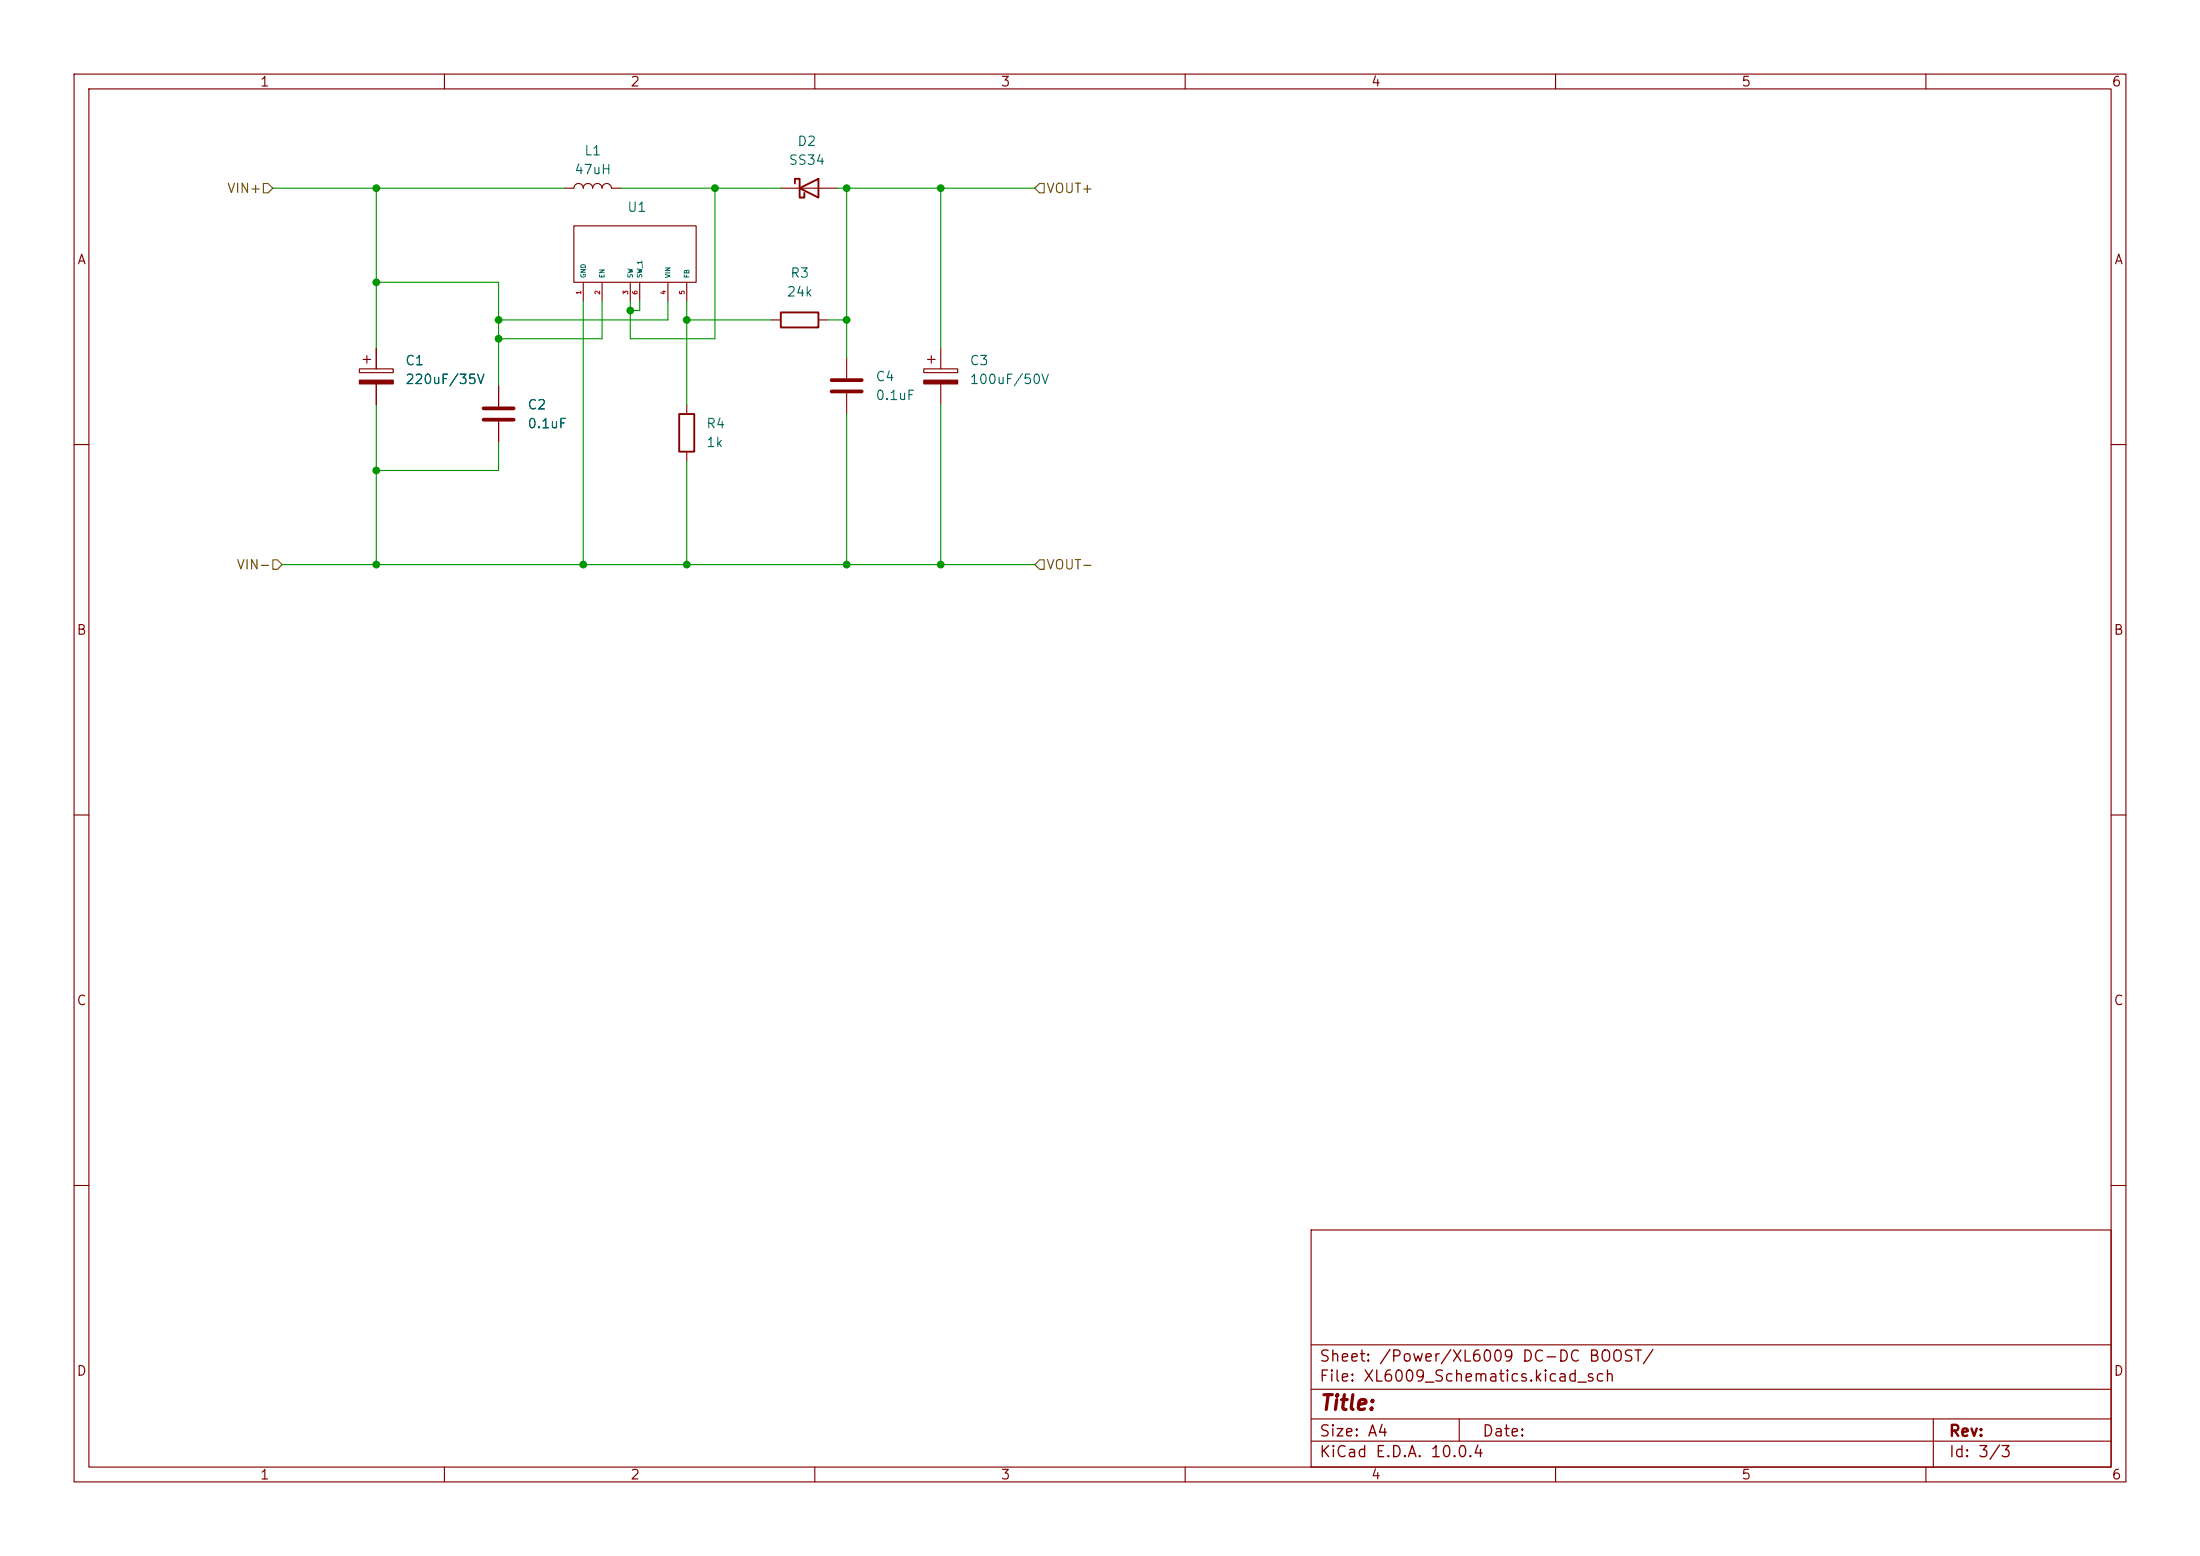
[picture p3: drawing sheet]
(kicad_sch
 (version 20260306)
 (generator "eeschema")
 (generator_version "10.0")
 (paper "A4")
 (lib_symbols
  (symbol "Device:C"
   (pin_numbers (hide yes))
   (pin_names
    (offset 0.254)) (exclude_from_sim no) (in_bom yes) (on_board yes)
   (in_pos_files yes)
   (duplicate_pin_numbers_are_jumpers no)
   (property "Reference" "C" (at 0.635 2.54 0) (show_name no) (do_not_autoplace no) (effects (font (size 1.27 1.27)) (justify left)))
   (property "Value" "C" (at 0.635 -2.54 0) (show_name no) (do_not_autoplace no) (effects (font (size 1.27 1.27)) (justify left)))
   (property "Footprint" "" (at 0.9652 -3.81 0) (show_name no) (do_not_autoplace no) (hide yes) (effects (font (size 1.27 1.27))))
   (property "Datasheet" "" (at 0 0 0) (show_name no) (do_not_autoplace no) (hide yes) (effects (font (size 1.27 1.27))))
   (property "Description" "Unpolarized capacitor" (at 0 0 0) (show_name no) (do_not_autoplace no) (hide yes) (effects (font (size 1.27 1.27))))
   (symbol "C_0_1"
    (polyline (pts (xy -2.032 0.762) (xy 2.032 0.762)) (stroke (width 0.508) (type default)) (fill (type none)))
    (polyline (pts (xy -2.032 -0.762) (xy 2.032 -0.762)) (stroke (width 0.508) (type default)) (fill (type none))))
   (symbol "C_1_1"
    (pin passive line (at 0 3.81 270) (length 2.794) (name "" (effects (font (size 1.27 1.27)))) (number "1" (effects (font (size 1.27 1.27)))))
    (pin passive line (at 0 -3.81 90) (length 2.794) (name "" (effects (font (size 1.27 1.27)))) (number "2" (effects (font (size 1.27 1.27))))))
   (embedded_fonts no))
  (symbol "Device:C_Polarized"
   (pin_numbers (hide yes))
   (pin_names
    (offset 0.254)) (exclude_from_sim no) (in_bom yes) (on_board yes)
   (in_pos_files yes)
   (duplicate_pin_numbers_are_jumpers no)
   (property "Reference" "C" (at 0.635 2.54 0) (show_name no) (do_not_autoplace no) (effects (font (size 1.27 1.27)) (justify left)))
   (property "Value" "C_Polarized" (at 0.635 -2.54 0) (show_name no) (do_not_autoplace no) (effects (font (size 1.27 1.27)) (justify left)))
   (property "Footprint" "" (at 0.9652 -3.81 0) (show_name no) (do_not_autoplace no) (hide yes) (effects (font (size 1.27 1.27))))
   (property "Datasheet" "" (at 0 0 0) (show_name no) (do_not_autoplace no) (hide yes) (effects (font (size 1.27 1.27))))
   (property "Description" "Polarized capacitor" (at 0 0 0) (show_name no) (do_not_autoplace no) (hide yes) (effects (font (size 1.27 1.27))))
   (symbol "C_Polarized_0_1"
    (rectangle (start -2.286 0.508) (end 2.286 1.016) (stroke (width 0) (type default)) (fill (type none)))
    (polyline (pts (xy -1.778 2.286) (xy -0.762 2.286)) (stroke (width 0) (type default)) (fill (type none)))
    (polyline (pts (xy -1.27 2.794) (xy -1.27 1.778)) (stroke (width 0) (type default)) (fill (type none)))
    (rectangle (start 2.286 -0.508) (end -2.286 -1.016) (stroke (width 0) (type default)) (fill (type outline))))
   (symbol "C_Polarized_1_1"
    (pin passive line (at 0 3.81 270) (length 2.794) (name "" (effects (font (size 1.27 1.27)))) (number "1" (effects (font (size 1.27 1.27)))))
    (pin passive line (at 0 -3.81 90) (length 2.794) (name "" (effects (font (size 1.27 1.27)))) (number "2" (effects (font (size 1.27 1.27))))))
   (embedded_fonts no))
  (symbol "Device:L"
   (pin_numbers (hide yes))
   (pin_names
    (offset 1.016) (hide yes)) (exclude_from_sim no) (in_bom yes) (on_board yes)
   (in_pos_files yes)
   (duplicate_pin_numbers_are_jumpers no)
   (property "Reference" "L" (at -1.27 0 90) (show_name no) (do_not_autoplace no) (effects (font (size 1.27 1.27))))
   (property "Value" "L" (at 1.905 0 90) (show_name no) (do_not_autoplace no) (effects (font (size 1.27 1.27))))
   (property "Footprint" "" (at 0 0 0) (show_name no) (do_not_autoplace no) (hide yes) (effects (font (size 1.27 1.27))))
   (property "Datasheet" "" (at 0 0 0) (show_name no) (do_not_autoplace no) (hide yes) (effects (font (size 1.27 1.27))))
   (property "Description" "Inductor" (at 0 0 0) (show_name no) (do_not_autoplace no) (hide yes) (effects (font (size 1.27 1.27))))
   (symbol "L_0_1"
    (arc (start 0 2.54) (mid 0.6323 1.905) (end 0 1.27) (stroke (width 0) (type default)) (fill (type none)))
    (arc (start 0 1.27) (mid 0.6323 0.635) (end 0 0) (stroke (width 0) (type default)) (fill (type none)))
    (arc (start 0 0) (mid 0.6323 -0.635) (end 0 -1.27) (stroke (width 0) (type default)) (fill (type none)))
    (arc (start 0 -1.27) (mid 0.6323 -1.905) (end 0 -2.54) (stroke (width 0) (type default)) (fill (type none))))
   (symbol "L_1_1"
    (pin passive line (at 0 3.81 270) (length 1.27) (name "1" (effects (font (size 1.27 1.27)))) (number "1" (effects (font (size 1.27 1.27)))))
    (pin passive line (at 0 -3.81 90) (length 1.27) (name "2" (effects (font (size 1.27 1.27)))) (number "2" (effects (font (size 1.27 1.27))))))
   (embedded_fonts no))
  (symbol "Device:R"
   (pin_numbers (hide yes))
   (pin_names
    (offset 0)) (exclude_from_sim no) (in_bom yes) (on_board yes)
   (in_pos_files yes)
   (duplicate_pin_numbers_are_jumpers no)
   (property "Reference" "R" (at 2.032 0 90) (show_name no) (do_not_autoplace no) (effects (font (size 1.27 1.27))))
   (property "Value" "R" (at 0 0 90) (show_name no) (do_not_autoplace no) (effects (font (size 1.27 1.27))))
   (property "Footprint" "" (at -1.778 0 90) (show_name no) (do_not_autoplace no) (hide yes) (effects (font (size 1.27 1.27))))
   (property "Datasheet" "" (at 0 0 0) (show_name no) (do_not_autoplace no) (hide yes) (effects (font (size 1.27 1.27))))
   (property "Description" "Resistor" (at 0 0 0) (show_name no) (do_not_autoplace no) (hide yes) (effects (font (size 1.27 1.27))))
   (symbol "R_0_1"
    (rectangle (start -1.016 -2.54) (end 1.016 2.54) (stroke (width 0.254) (type default)) (fill (type none))))
   (symbol "R_1_1"
    (pin passive line (at 0 3.81 270) (length 1.27) (name "" (effects (font (size 1.27 1.27)))) (number "1" (effects (font (size 1.27 1.27)))))
    (pin passive line (at 0 -3.81 90) (length 1.27) (name "" (effects (font (size 1.27 1.27)))) (number "2" (effects (font (size 1.27 1.27))))))
   (embedded_fonts no))
  (symbol "Diode:SS34"
   (pin_numbers (hide yes))
   (pin_names
    (offset 1.016) (hide yes)) (exclude_from_sim no) (in_bom yes) (on_board yes)
   (in_pos_files yes)
   (duplicate_pin_numbers_are_jumpers no)
   (property "Reference" "D" (at 0 2.54 0) (show_name no) (do_not_autoplace no) (effects (font (size 1.27 1.27))))
   (property "Value" "SS34" (at 0 -2.54 0) (show_name no) (do_not_autoplace no) (effects (font (size 1.27 1.27))))
   (property "Footprint" "Diode_SMD:D_SMA" (at 0 -4.445 0) (show_name no) (do_not_autoplace no) (hide yes) (effects (font (size 1.27 1.27))))
   (property "Datasheet" "https://www.vishay.com/docs/88751/ss32.pdf" (at 0 0 0) (show_name no) (do_not_autoplace no) (hide yes) (effects (font (size 1.27 1.27))))
   (property "Description" "40V 3A Schottky Diode, SMA" (at 0 0 0) (show_name no) (do_not_autoplace no) (hide yes) (effects (font (size 1.27 1.27))))
   (symbol "SS34_0_1"
    (polyline (pts (xy -1.905 0.635) (xy -1.905 1.27) (xy -1.27 1.27) (xy -1.27 -1.27) (xy -0.635 -1.27) (xy -0.635 -0.635)) (stroke (width 0.254) (type default)) (fill (type none)))
    (polyline (pts (xy 1.27 1.27) (xy 1.27 -1.27) (xy -1.27 0) (xy 1.27 1.27)) (stroke (width 0.254) (type default)) (fill (type none)))
    (polyline (pts (xy 1.27 0) (xy -1.27 0)) (stroke (width 0) (type default)) (fill (type none))))
   (symbol "SS34_1_1"
    (pin passive line (at -3.81 0 0) (length 2.54) (name "K" (effects (font (size 1.27 1.27)))) (number "1" (effects (font (size 1.27 1.27)))))
    (pin passive line (at 3.81 0 180) (length 2.54) (name "A" (effects (font (size 1.27 1.27)))) (number "2" (effects (font (size 1.27 1.27))))))
   (embedded_fonts no))
  (symbol "VFD Clock:XL6009" (exclude_from_sim no) (in_bom yes) (on_board yes)
   (in_pos_files yes)
   (duplicate_pin_numbers_are_jumpers no)
   (property "Reference" "IC" (at 0 0 0) (show_name no) (do_not_autoplace no) (effects (font (size 1.27 1.27))))
   (property "Value" "" (at 0 0 0) (show_name no) (do_not_autoplace no) (effects (font (size 1.27 1.27))))
   (property "Footprint" "Package_TO_SOT_SMD:TO-263-5_TabPin6" (at 0 0 0) (show_name no) (do_not_autoplace no) (hide yes) (effects (font (size 1.27 1.27))))
   (property "Datasheet" "" (at 0 0 0) (show_name no) (do_not_autoplace no) (hide yes) (effects (font (size 1.27 1.27))))
   (property "Description" "" (at 0 0 0) (show_name no) (do_not_autoplace no) (hide yes) (effects (font (size 1.27 1.27))))
   (symbol "XL6009_0_1"
    (rectangle (start -7.62 -1.27) (end 8.89 -8.89) (stroke (width 0) (type default)) (fill (type none))))
   (symbol "XL6009_1_1"
    (pin power_in line (at -6.35 -11.43 90) (length 2.54) (name "GND" (effects (font (size 0.635 0.635)))) (number "1" (effects (font (size 0.635 0.635)))))
    (pin input line (at -3.81 -11.43 90) (length 2.54) (name "EN" (effects (font (size 0.635 0.635)))) (number "2" (effects (font (size 0.635 0.635)))))
    (pin output line (at 0 -11.43 90) (length 2.54) (name "SW" (effects (font (size 0.635 0.635)))) (number "3" (effects (font (size 0.635 0.635)))))
    (pin power_in line (at 5.08 -11.43 90) (length 2.54) (name "VIN" (effects (font (size 0.635 0.635)))) (number "4" (effects (font (size 0.635 0.635)))))
    (pin input line (at 7.62 -11.43 90) (length 2.54) (name "FB" (effects (font (size 0.635 0.635)))) (number "5" (effects (font (size 0.635 0.635)))))
    (pin passive line (at 1.27 -11.43 90) (length 2.54) (name "SW_1" (effects (font (size 0.635 0.635)))) (number "6" (effects (font (size 0.635 0.635))))))
   (embedded_fonts no)))
 (junction
  (at 114.3 76.2)
  (diameter 0)
  (color 0 0 0 0))
 (junction
  (at 114.3 43.18)
  (diameter 0)
  (color 0 0 0 0))
 (junction
  (at 92.71 43.18)
  (diameter 0)
  (color 0 0 0 0))
 (junction
  (at 127 25.4)
  (diameter 0)
  (color 0 0 0 0))
 (junction
  (at 67.31 45.72)
  (diameter 0)
  (color 0 0 0 0))
 (junction
  (at 127 76.2)
  (diameter 0)
  (color 0 0 0 0))
 (junction
  (at 50.8 63.5)
  (diameter 0)
  (color 0 0 0 0))
 (junction
  (at 85.09 41.91)
  (diameter 0)
  (color 0 0 0 0))
 (junction
  (at 96.52 25.4)
  (diameter 0)
  (color 0 0 0 0))
 (junction
  (at 50.8 76.2)
  (diameter 0)
  (color 0 0 0 0))
 (junction
  (at 67.31 43.18)
  (diameter 0)
  (color 0 0 0 0))
 (junction
  (at 78.74 76.2)
  (diameter 0)
  (color 0 0 0 0))
 (junction
  (at 50.8 38.1)
  (diameter 0)
  (color 0 0 0 0))
 (junction
  (at 92.71 76.2)
  (diameter 0)
  (color 0 0 0 0))
 (junction
  (at 114.3 25.4)
  (diameter 0)
  (color 0 0 0 0))
 (junction
  (at 50.8 25.4)
  (diameter 0)
  (color 0 0 0 0))
 (wire
  (pts (xy 92.71 54.61) (xy 92.71 43.18))
  (stroke (width 0) (type default)))
 (wire
  (pts (xy 114.3 55.88) (xy 114.3 76.2))
  (stroke (width 0) (type default)))
 (wire
  (pts (xy 50.8 25.4) (xy 76.2 25.4))
  (stroke (width 0) (type default)))
 (wire
  (pts (xy 36.83 25.4) (xy 50.8 25.4))
  (stroke (width 0) (type default)))
 (wire
  (pts (xy 113.03 25.4) (xy 114.3 25.4))
  (stroke (width 0) (type default)))
 (wire
  (pts (xy 90.17 40.64) (xy 90.17 43.18))
  (stroke (width 0) (type default)))
 (wire
  (pts (xy 67.31 43.18) (xy 67.31 38.1))
  (stroke (width 0) (type default)))
 (wire
  (pts (xy 92.71 76.2) (xy 114.3 76.2))
  (stroke (width 0) (type default)))
 (wire
  (pts (xy 114.3 43.18) (xy 114.3 25.4))
  (stroke (width 0) (type default)))
 (wire
  (pts (xy 127 46.99) (xy 127 25.4))
  (stroke (width 0) (type default)))
 (wire
  (pts (xy 67.31 59.69) (xy 67.31 63.5))
  (stroke (width 0) (type default)))
 (wire
  (pts (xy 127 54.61) (xy 127 76.2))
  (stroke (width 0) (type default)))
 (wire
  (pts (xy 127 76.2) (xy 139.7 76.2))
  (stroke (width 0) (type default)))
 (wire
  (pts (xy 50.8 25.4) (xy 50.8 38.1))
  (stroke (width 0) (type default)))
 (wire
  (pts (xy 81.28 40.64) (xy 81.28 45.72))
  (stroke (width 0) (type default)))
 (wire
  (pts (xy 114.3 76.2) (xy 127 76.2))
  (stroke (width 0) (type default)))
 (wire
  (pts (xy 67.31 43.18) (xy 90.17 43.18))
  (stroke (width 0) (type default)))
 (wire
  (pts (xy 85.09 41.91) (xy 85.09 45.72))
  (stroke (width 0) (type default)))
 (wire
  (pts (xy 38.1 76.2) (xy 50.8 76.2))
  (stroke (width 0) (type default)))
 (wire
  (pts (xy 127 25.4) (xy 139.7 25.4))
  (stroke (width 0) (type default)))
 (wire
  (pts (xy 67.31 45.72) (xy 67.31 43.18))
  (stroke (width 0) (type default)))
 (wire
  (pts (xy 96.52 45.72) (xy 96.52 25.4))
  (stroke (width 0) (type default)))
 (wire
  (pts (xy 111.76 43.18) (xy 114.3 43.18))
  (stroke (width 0) (type default)))
 (wire
  (pts (xy 114.3 25.4) (xy 127 25.4))
  (stroke (width 0) (type default)))
 (wire
  (pts (xy 92.71 43.18) (xy 92.71 40.64))
  (stroke (width 0) (type default)))
 (wire
  (pts (xy 50.8 76.2) (xy 50.8 63.5))
  (stroke (width 0) (type default)))
 (wire
  (pts (xy 86.36 41.91) (xy 85.09 41.91))
  (stroke (width 0) (type default)))
 (wire
  (pts (xy 50.8 63.5) (xy 67.31 63.5))
  (stroke (width 0) (type default)))
 (wire
  (pts (xy 50.8 54.61) (xy 50.8 63.5))
  (stroke (width 0) (type default)))
 (wire
  (pts (xy 92.71 62.23) (xy 92.71 76.2))
  (stroke (width 0) (type default)))
 (wire
  (pts (xy 85.09 40.64) (xy 85.09 41.91))
  (stroke (width 0) (type default)))
 (wire
  (pts (xy 50.8 76.2) (xy 78.74 76.2))
  (stroke (width 0) (type default)))
 (wire
  (pts (xy 92.71 43.18) (xy 104.14 43.18))
  (stroke (width 0) (type default)))
 (wire
  (pts (xy 78.74 76.2) (xy 92.71 76.2))
  (stroke (width 0) (type default)))
 (wire
  (pts (xy 96.52 25.4) (xy 105.41 25.4))
  (stroke (width 0) (type default)))
 (wire
  (pts (xy 67.31 45.72) (xy 81.28 45.72))
  (stroke (width 0) (type default)))
 (wire
  (pts (xy 83.82 25.4) (xy 96.52 25.4))
  (stroke (width 0) (type default)))
 (wire
  (pts (xy 85.09 45.72) (xy 96.52 45.72))
  (stroke (width 0) (type default)))
 (wire
  (pts (xy 78.74 40.64) (xy 78.74 76.2))
  (stroke (width 0) (type default)))
 (wire
  (pts (xy 67.31 52.07) (xy 67.31 45.72))
  (stroke (width 0) (type default)))
 (wire
  (pts (xy 50.8 38.1) (xy 67.31 38.1))
  (stroke (width 0) (type default)))
 (wire
  (pts (xy 114.3 43.18) (xy 114.3 48.26))
  (stroke (width 0) (type default)))
 (wire
  (pts (xy 50.8 38.1) (xy 50.8 46.99))
  (stroke (width 0) (type default)))
 (wire
  (pts (xy 86.36 40.64) (xy 86.36 41.91))
  (stroke (width 0) (type default)))
 (image
  (at -102.87 91.44)
  (data))
 (hierarchical_label "VOUT+"
  (shape input)
  (at 139.7 25.4 0)
  (effects (font (size 1.27 1.27)) (justify left)))
 (hierarchical_label "VIN+"
  (shape input)
  (at 36.83 25.4 180)
  (effects (font (size 1.27 1.27)) (justify right)))
 (hierarchical_label "VIN-"
  (shape input)
  (at 38.1 76.2 180)
  (effects (font (size 1.27 1.27)) (justify right)))
 (hierarchical_label "VOUT-"
  (shape input)
  (at 139.7 76.2 0)
  (effects (font (size 1.27 1.27)) (justify left)))
 (symbol
  (lib_id "Device:C_Polarized")
  (at 127 50.8 0)
  (unit 1)
  (body_style 1)
  (exclude_from_sim no)
  (in_bom yes)
  (on_board yes)
  (in_pos_files yes)
  (dnp no)
  (fields_autoplaced yes)
  (property "Reference" "C3" (at 130.81 48.6409 0) (show_name no) (do_not_autoplace no) (effects (font (size 1.27 1.27)) (justify left)))
  (property "Value" "100uF/50V" (at 130.81 51.1809 0) (show_name no) (do_not_autoplace no) (effects (font (size 1.27 1.27)) (justify left)))
  (property "Footprint" "" (at 127.9652 54.61 0) (hide yes) (show_name no) (do_not_autoplace no) (effects (font (size 1.27 1.27))))
  (property "Datasheet" "" (at 127 50.8 0) (hide yes) (show_name no) (do_not_autoplace no) (effects (font (size 1.27 1.27))))
  (property "Description" "Polarized capacitor" (at 127 50.8 0) (hide yes) (show_name no) (do_not_autoplace no) (effects (font (size 1.27 1.27))))
  (pin "2")
  (pin "1"))
 (symbol
  (lib_id "VFD Clock:XL6009")
  (at 85.09 29.21 0)
  (unit 1)
  (body_style 1)
  (exclude_from_sim no)
  (in_bom yes)
  (on_board yes)
  (in_pos_files yes)
  (dnp no)
  (property "Reference" "U1" (at 84.582 27.94 0) (show_name no) (do_not_autoplace no) (effects (font (size 1.27 1.27)) (justify left)))
  (property "Value" "" (at 85.09 29.21 0) (show_name no) (do_not_autoplace no) (effects (font (size 1.27 1.27))))
  (property "Footprint" "Package_TO_SOT_SMD:TO-263-5_TabPin6" (at 85.09 29.21 0) (hide yes) (show_name no) (do_not_autoplace no) (effects (font (size 1.27 1.27))))
  (property "Datasheet" "" (at 85.09 29.21 0) (hide yes) (show_name no) (do_not_autoplace no) (effects (font (size 1.27 1.27))))
  (property "Description" "" (at 85.09 29.21 0) (hide yes) (show_name no) (do_not_autoplace no) (effects (font (size 1.27 1.27))))
  (pin "4")
  (pin "2")
  (pin "1")
  (pin "6")
  (pin "5")
  (pin "3"))
 (symbol
  (lib_id "Device:R")
  (at 92.71 58.42 180)
  (unit 1)
  (body_style 1)
  (exclude_from_sim no)
  (in_bom yes)
  (on_board yes)
  (in_pos_files yes)
  (dnp no)
  (fields_autoplaced yes)
  (property "Reference" "R4" (at 95.25 57.1499 0) (show_name no) (do_not_autoplace no) (effects (font (size 1.27 1.27)) (justify right)))
  (property "Value" "1k" (at 95.25 59.6899 0) (show_name no) (do_not_autoplace no) (effects (font (size 1.27 1.27)) (justify right)))
  (property "Footprint" "" (at 94.488 58.42 90) (hide yes) (show_name no) (do_not_autoplace no) (effects (font (size 1.27 1.27))))
  (property "Datasheet" "" (at 92.71 58.42 0) (hide yes) (show_name no) (do_not_autoplace no) (effects (font (size 1.27 1.27))))
  (property "Description" "Resistor" (at 92.71 58.42 0) (hide yes) (show_name no) (do_not_autoplace no) (effects (font (size 1.27 1.27))))
  (pin "1")
  (pin "2"))
 (symbol
  (lib_id "Device:C")
  (at 67.31 55.88 0)
  (unit 1)
  (body_style 1)
  (exclude_from_sim no)
  (in_bom yes)
  (on_board yes)
  (in_pos_files yes)
  (dnp no)
  (fields_autoplaced yes)
  (property "Reference" "C2" (at 71.12 54.6099 0) (show_name no) (do_not_autoplace no) (effects (font (size 1.27 1.27)) (justify left)))
  (property "Value" "0.1uF" (at 71.12 57.1499 0) (show_name no) (do_not_autoplace no) (effects (font (size 1.27 1.27)) (justify left)))
  (property "Footprint" "" (at 68.2752 59.69 0) (hide yes) (show_name no) (do_not_autoplace no) (effects (font (size 1.27 1.27))))
  (property "Datasheet" "" (at 67.31 55.88 0) (hide yes) (show_name no) (do_not_autoplace no) (effects (font (size 1.27 1.27))))
  (property "Description" "Unpolarized capacitor" (at 67.31 55.88 0) (hide yes) (show_name no) (do_not_autoplace no) (effects (font (size 1.27 1.27))))
  (pin "1")
  (pin "2"))
 (symbol
  (lib_id "Device:R")
  (at 107.95 43.18 270)
  (unit 1)
  (body_style 1)
  (exclude_from_sim no)
  (in_bom yes)
  (on_board yes)
  (in_pos_files yes)
  (dnp no)
  (fields_autoplaced yes)
  (property "Reference" "R3" (at 107.95 36.83 90) (show_name no) (do_not_autoplace no) (effects (font (size 1.27 1.27))))
  (property "Value" "24k" (at 107.95 39.37 90) (show_name no) (do_not_autoplace no) (effects (font (size 1.27 1.27))))
  (property "Footprint" "" (at 107.95 41.402 90) (hide yes) (show_name no) (do_not_autoplace no) (effects (font (size 1.27 1.27))))
  (property "Datasheet" "" (at 107.95 43.18 0) (hide yes) (show_name no) (do_not_autoplace no) (effects (font (size 1.27 1.27))))
  (property "Description" "Resistor" (at 107.95 43.18 0) (hide yes) (show_name no) (do_not_autoplace no) (effects (font (size 1.27 1.27))))
  (pin "1")
  (pin "2"))
 (symbol
  (lib_id "Diode:SS34")
  (at 109.22 25.4 0)
  (unit 1)
  (body_style 1)
  (exclude_from_sim no)
  (in_bom yes)
  (on_board yes)
  (in_pos_files yes)
  (dnp no)
  (fields_autoplaced yes)
  (property "Reference" "D2" (at 108.9025 19.05 0) (show_name no) (do_not_autoplace no) (effects (font (size 1.27 1.27))))
  (property "Value" "SS34" (at 108.9025 21.59 0) (show_name no) (do_not_autoplace no) (effects (font (size 1.27 1.27))))
  (property "Footprint" "Diode_SMD:D_SMA" (at 109.22 29.845 0) (hide yes) (show_name no) (do_not_autoplace no) (effects (font (size 1.27 1.27))))
  (property "Datasheet" "https://www.vishay.com/docs/88751/ss32.pdf" (at 109.22 25.4 0) (hide yes) (show_name no) (do_not_autoplace no) (effects (font (size 1.27 1.27))))
  (property "Description" "40V 3A Schottky Diode, SMA" (at 109.22 25.4 0) (hide yes) (show_name no) (do_not_autoplace no) (effects (font (size 1.27 1.27))))
  (pin "1")
  (pin "2"))
 (symbol
  (lib_id "Device:C_Polarized")
  (at 50.8 50.8 0)
  (unit 1)
  (body_style 1)
  (exclude_from_sim no)
  (in_bom yes)
  (on_board yes)
  (in_pos_files yes)
  (dnp no)
  (fields_autoplaced yes)
  (property "Reference" "C1" (at 54.61 48.6409 0) (show_name no) (do_not_autoplace no) (effects (font (size 1.27 1.27)) (justify left)))
  (property "Value" "220uF/35V" (at 54.61 51.1809 0) (show_name no) (do_not_autoplace no) (effects (font (size 1.27 1.27)) (justify left)))
  (property "Footprint" "" (at 51.7652 54.61 0) (hide yes) (show_name no) (do_not_autoplace no) (effects (font (size 1.27 1.27))))
  (property "Datasheet" "" (at 50.8 50.8 0) (hide yes) (show_name no) (do_not_autoplace no) (effects (font (size 1.27 1.27))))
  (property "Description" "Polarized capacitor" (at 50.8 50.8 0) (hide yes) (show_name no) (do_not_autoplace no) (effects (font (size 1.27 1.27))))
  (pin "2")
  (pin "1"))
 (symbol
  (lib_id "Device:C")
  (at 114.3 52.07 0)
  (unit 1)
  (body_style 1)
  (exclude_from_sim no)
  (in_bom yes)
  (on_board yes)
  (in_pos_files yes)
  (dnp no)
  (fields_autoplaced yes)
  (property "Reference" "C4" (at 118.11 50.7999 0) (show_name no) (do_not_autoplace no) (effects (font (size 1.27 1.27)) (justify left)))
  (property "Value" "0.1uF" (at 118.11 53.3399 0) (show_name no) (do_not_autoplace no) (effects (font (size 1.27 1.27)) (justify left)))
  (property "Footprint" "" (at 115.2652 55.88 0) (hide yes) (show_name no) (do_not_autoplace no) (effects (font (size 1.27 1.27))))
  (property "Datasheet" "" (at 114.3 52.07 0) (hide yes) (show_name no) (do_not_autoplace no) (effects (font (size 1.27 1.27))))
  (property "Description" "Unpolarized capacitor" (at 114.3 52.07 0) (hide yes) (show_name no) (do_not_autoplace no) (effects (font (size 1.27 1.27))))
  (pin "1")
  (pin "2"))
 (symbol
  (lib_id "Device:L")
  (at 80.01 25.4 90)
  (unit 1)
  (body_style 1)
  (exclude_from_sim no)
  (in_bom yes)
  (on_board yes)
  (in_pos_files yes)
  (dnp no)
  (fields_autoplaced yes)
  (property "Reference" "L1" (at 80.01 20.32 90) (show_name no) (do_not_autoplace no) (effects (font (size 1.27 1.27))))
  (property "Value" "47uH" (at 80.01 22.86 90) (show_name no) (do_not_autoplace no) (effects (font (size 1.27 1.27))))
  (property "Footprint" "" (at 80.01 25.4 0) (hide yes) (show_name no) (do_not_autoplace no) (effects (font (size 1.27 1.27))))
  (property "Datasheet" "" (at 80.01 25.4 0) (hide yes) (show_name no) (do_not_autoplace no) (effects (font (size 1.27 1.27))))
  (property "Description" "Inductor" (at 80.01 25.4 0) (hide yes) (show_name no) (do_not_autoplace no) (effects (font (size 1.27 1.27))))
  (pin "1")
  (pin "2")))
